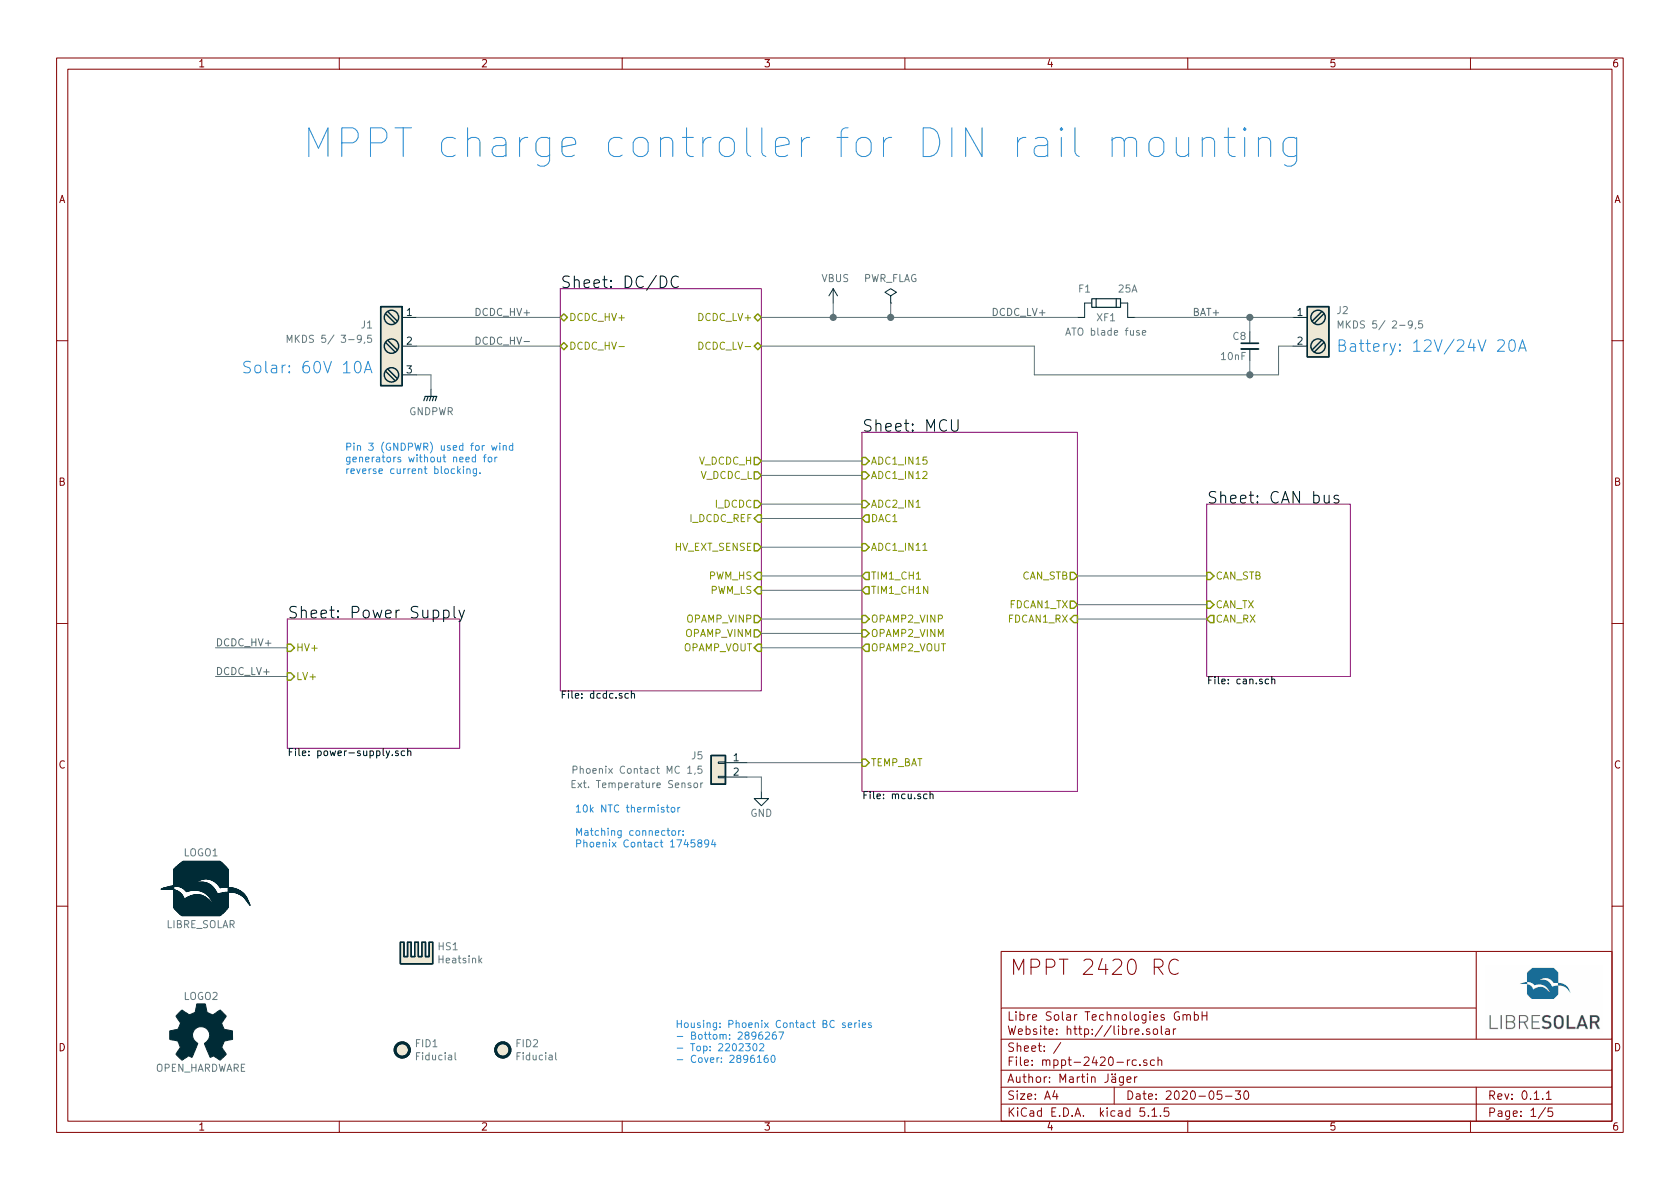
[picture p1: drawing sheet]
EESchema Schematic File Version 4
EELAYER 30 0
EELAYER END
$Descr A4 11693 8268
encoding utf-8
Sheet 1 5
Title "MPPT 2420 RC"
Date "2020-05-30"
Rev "0.1.1"
Comp "Libre Solar Technologies GmbH"
Comment1 "Author: Martin Jäger"
Comment2 "Website: http://libre.solar"
Comment3 ""
Comment4 ""
$EndDescr
$Sheet
S 3900 2000 1400 2800
U 58A68DC9
F0 "DC/DC" 80
F1 "dcdc.sch" 50
F2 "V_DCDC_H" O R 5300 3200 50 
F3 "V_DCDC_L" O R 5300 3300 50 
F4 "I_DCDC" O R 5300 3500 50 
F5 "PWM_HS" I R 5300 4000 50 
F6 "PWM_LS" I R 5300 4100 50 
F7 "DCDC_HV+" B L 3900 2200 50 
F8 "DCDC_HV-" B L 3900 2400 50 
F9 "DCDC_LV+" B R 5300 2200 50 
F10 "I_DCDC_REF" I R 5300 3600 50 
F11 "DCDC_LV-" B R 5300 2400 50 
F12 "OPAMP_VINP" O R 5300 4300 50 
F13 "OPAMP_VOUT" I R 5300 4500 50 
F14 "OPAMP_VINM" O R 5300 4400 50 
F15 "HV_EXT_SENSE" O R 5300 3800 50 
$EndSheet
$Sheet
S 2000 4300 1200 900 
U 58C18D5C
F0 "Power Supply" 80
F1 "power-supply.sch" 50
F2 "LV+" I L 2000 4700 50 
F3 "HV+" I L 2000 4500 50 
$EndSheet
Text Notes 2100 1100 0    200  ~ 0
MPPT charge controller for DIN rail mounting
$Comp
L Graphic:Logo_Open_Hardware_Small LOGO2
U 1 1
P 1400 7200
F 0 "LOGO2" H 1400 7475 50  0000 C CNN
F 1 "OPEN_HARDWARE" H 1400 6975 50  0000 C CNN
F 2 "Symbol:OSHW-Logo_5.7x6mm_SilkScreen" H 1400 7200 60  0001 C CNN
F 3 "" H 1400 7200 60  0001 C CNN
	1    1400 7200
	1    0    0    -1  
$EndComp
$Comp
L Project:LibreSolar_Logo LOGO1
U 1 1
P 1400 6200
F 0 "LOGO1" H 1400 6475 50  0000 C CNN
F 1 "LIBRE_SOLAR" H 1400 5975 50  0000 C CNN
F 2 "LibreSolar:LIBRESOLAR_LOGO" H 1420 6190 60  0001 C CNN
F 3 "" H 1420 6190 60  0001 C CNN
	1    1400 6200
	1    0    0    -1  
$EndComp
$Comp
L LibreSolar:Screw_Terminal_1x03_Large J?
U 1 1
P 2700 2400
AR Path="/5C45ED62/5CC2E802" Ref="J?"  Part="1" 
AR Path="/5C5B9319/5CC2E802" Ref="J?"  Part="1" 
AR Path="/5CC2E802" Ref="J1"  Part="1" 
F 0 "J1" H 2600 2550 50  0000 R CNN
F 1 "MKDS 5/ 3-9,5" H 2600 2450 50  0000 R CNN
F 2 "LibreSolar:Phoenix_Contact_MKDS_5-3-9,5" H 2700 2175 50  0001 C CNN
F 3 "" H 2675 2400 50  0001 C CNN
F 4 "Phoenix Contact" H 2700 2400 50  0001 C CNN "Manufacturer"
F 5 "1714984" H 2700 2400 50  0001 C CNN "PartNumber"
	1    2700 2400
	1    0    0    -1  
$EndComp
Text Label 3300 2400 0    50   ~ 0
DCDC_HV-
Text Label 3300 2200 0    50   ~ 0
DCDC_HV+
$Comp
L LibreSolar:Screw_Terminal_1x02_Large J?
U 1 1
P 9200 2300
AR Path="/5C45ED62/5CE7E6AC" Ref="J?"  Part="1" 
AR Path="/5C5B9319/5CE7E6AC" Ref="J?"  Part="1" 
AR Path="/5C5B93EE/5CE7E6AC" Ref="J?"  Part="1" 
AR Path="/5CE7E6AC" Ref="J2"  Part="1" 
F 0 "J2" H 9100 2450 50  0000 R CNN
F 1 "MKDS 5/ 2-9,5" H 9100 2350 50  0000 R CNN
F 2 "LibreSolar:Phoenix_Contact_MKDS_5-2-9,5" H 9200 2075 50  0001 C CNN
F 3 "" H 9175 2300 50  0001 C CNN
F 4 "Phoenix Contact" H 9200 2300 50  0001 C CNN "Manufacturer"
F 5 "1714971" H 9200 2300 50  0001 C CNN "PartNumber"
	1    9200 2300
	-1   0    0    -1  
$EndComp
$Comp
L Project:C C?
U 1 1
P 8700 2400
AR Path="/58A68DC9/5DADB2C3" Ref="C?"  Part="1" 
AR Path="/5C45ED62/5DADB2C3" Ref="C?"  Part="1" 
AR Path="/5C5B9319/5DADB2C3" Ref="C?"  Part="1" 
AR Path="/5C5B93EE/5DADB2C3" Ref="C?"  Part="1" 
AR Path="/5DADB2C3" Ref="C8"  Part="1" 
F 0 "C8" H 8720 2470 50  0000 L CNN
F 1 "10nF" H 8720 2330 50  0000 L CNN
F 2 "LibreSolar:C_0603_1608" H 8700 2400 50  0001 C CNN
F 3 "" H 8700 2400 50  0000 C CNN
F 4 "Murata" H 6600 650 50  0001 C CNN "Manufacturer"
F 5 "GCM188R72A103KA37D" H 6600 650 50  0001 C CNN "PartNumber"
F 6 "100V, X7R" H 6100 300 60  0001 C CNN "Remarks"
	1    8700 2400
	-1   0    0    -1  
$EndComp
Wire Wire Line
	8700 2500 8700 2600
Wire Wire Line
	8700 2300 8700 2200
Connection ~ 8700 2200
Wire Wire Line
	9000 2200 8700 2200
$Comp
L LibreSolar:Fuse_PlugIn F?
U 1 1
P 7700 2100
AR Path="/5C5B93EE/5DADB2CD" Ref="F?"  Part="1" 
AR Path="/5DADB2CD" Ref="F1"  Part="1" 
F 0 "F1" H 7550 2200 50  0000 C CNN
F 1 "25A" H 7850 2200 50  0000 C CNN
F 2 "LibreSolar:NULL" H 7700 2100 50  0001 C CNN
F 3 "" H 7700 2100 50  0001 C CNN
F 4 "Littelfuse" H 7700 2100 50  0001 C CNN "Manufacturer"
F 5 "0287025.PXCN" H 7700 2100 50  0001 C CNN "PartNumber"
F 6 "" H 7700 2100 50  0001 C CNN "Config"
	1    7700 2100
	1    0    0    -1  
$EndComp
Wire Wire Line
	5300 2200 5800 2200
Wire Wire Line
	9000 2400 8900 2400
Wire Wire Line
	8900 2400 8900 2600
Wire Wire Line
	8900 2600 8700 2600
Text Label 8300 2200 0    50   ~ 0
BAT+
Text Label 6900 2200 0    50   ~ 0
DCDC_LV+
Wire Wire Line
	2900 2400 3900 2400
$Comp
L Connector_Generic:Conn_01x02 J5
U 1 1
P 5000 5300
F 0 "J5" H 5100 5350 50  0000 L CNN
F 1 "Phoenix Contact MC 1,5" H 5100 5250 50  0000 L CNN
F 2 "LibreSolar:Phoenix_Contact_MC_1,5_2-G-3,81" H 5000 5300 50  0001 C CNN
F 3 "~" H 5000 5300 50  0001 C CNN
F 4 "Ext. Temperature Sensor" H 5100 5150 50  0000 L CNN "Remarks"
	1    5000 5300
	-1   0    0    -1  
$EndComp
Wire Wire Line
	2000 4500 1500 4500
$Comp
L power:GND #PWR?
U 1 1
P 5300 5500
AR Path="/5D78A622/5E0C6CD8" Ref="#PWR?"  Part="1" 
AR Path="/5E0C6CD8" Ref="#PWR0106"  Part="1" 
F 0 "#PWR0106" H 5300 5250 50  0001 C CNN
F 1 "GND" H 5300 5350 50  0000 C CNN
F 2 "" H 5300 5500 50  0000 C CNN
F 3 "" H 5300 5500 50  0000 C CNN
	1    5300 5500
	1    0    0    -1  
$EndComp
Wire Wire Line
	5200 5400 5300 5400
Wire Wire Line
	5300 5400 5300 5500
Text Notes 2600 2600 2    80   ~ 0
Solar: 60V 10A
Text Notes 9300 2450 0    80   ~ 0
Battery: 12V/24V 20A
$Comp
L Mechanical:Fiducial FID1
U 1 1
P 2800 7300
F 0 "FID1" H 2885 7346 50  0000 L CNN
F 1 "Fiducial" H 2885 7255 50  0000 L CNN
F 2 "LibreSolar:Fiducial_0.7mm" H 2800 7300 50  0001 C CNN
F 3 "~" H 2800 7300 50  0001 C CNN
	1    2800 7300
	1    0    0    -1  
$EndComp
$Comp
L Mechanical:Fiducial FID2
U 1 1
P 3500 7300
F 0 "FID2" H 3585 7346 50  0000 L CNN
F 1 "Fiducial" H 3585 7255 50  0000 L CNN
F 2 "LibreSolar:Fiducial_0.7mm" H 3500 7300 50  0001 C CNN
F 3 "~" H 3500 7300 50  0001 C CNN
	1    3500 7300
	1    0    0    -1  
$EndComp
Wire Wire Line
	2000 4700 1500 4700
$Sheet
S 6000 3000 1500 2500
U 58A68DCB
F0 "MCU" 80
F1 "mcu.sch" 50
F2 "TIM1_CH1" O L 6000 4000 50 
F3 "TIM1_CH1N" O L 6000 4100 50 
F4 "DAC1" O L 6000 3600 50 
F5 "ADC1_IN15" I L 6000 3200 50 
F6 "ADC1_IN12" I L 6000 3300 50 
F7 "TEMP_BAT" I L 6000 5300 50 
F8 "ADC1_IN11" I L 6000 3800 50 
F9 "FDCAN1_RX" I R 7500 4300 50 
F10 "FDCAN1_TX" O R 7500 4200 50 
F11 "ADC2_IN1" I L 6000 3500 50 
F12 "CAN_STB" O R 7500 4000 50 
F13 "OPAMP2_VINM" I L 6000 4400 50 
F14 "OPAMP2_VINP" I L 6000 4300 50 
F15 "OPAMP2_VOUT" O L 6000 4500 50 
$EndSheet
Wire Wire Line
	5800 2200 5800 2100
Connection ~ 5800 2200
Wire Wire Line
	5800 2200 6200 2200
$Comp
L power:VBUS #PWR0116
U 1 1
P 5800 2100
F 0 "#PWR0116" H 5800 1950 50  0001 C CNN
F 1 "VBUS" H 5815 2273 50  0000 C CNN
F 2 "" H 5800 2100 50  0001 C CNN
F 3 "" H 5800 2100 50  0001 C CNN
	1    5800 2100
	1    0    0    -1  
$EndComp
$Comp
L power:PWR_FLAG #FLG0102
U 1 1
P 6200 2100
F 0 "#FLG0102" H 6200 2175 50  0001 C CNN
F 1 "PWR_FLAG" H 6200 2273 50  0000 C CNN
F 2 "" H 6200 2100 50  0001 C CNN
F 3 "~" H 6200 2100 50  0001 C CNN
	1    6200 2100
	1    0    0    -1  
$EndComp
Wire Wire Line
	6200 2200 6200 2100
Connection ~ 6200 2200
$Comp
L Mechanical:Heatsink HS1
U 1 1
P 2900 6700
F 0 "HS1" H 3042 6821 50  0000 L CNN
F 1 "Heatsink" H 3042 6730 50  0000 L CNN
F 2 "LibreSolar:Fischer_Elektronik_SK573_37,5" H 2912 6700 50  0001 C CNN
F 3 "~" H 2912 6700 50  0001 C CNN
F 4 "Fischer Elektronik" H 2900 6700 50  0001 C CNN "Manufacturer"
F 5 "SK573-37,5" H 2900 6700 50  0001 C CNN "PartNumber"
F 6 "3x MOSFET clips THFU 2 and thermal interface material needed" H 2900 6700 50  0001 C CNN "Remarks"
	1    2900 6700
	1    0    0    -1  
$EndComp
Wire Wire Line
	2900 2200 3900 2200
Wire Wire Line
	6200 2200 7500 2200
Wire Wire Line
	2900 2600 3000 2600
Wire Wire Line
	3000 2600 3000 2700
Wire Wire Line
	5300 2400 7200 2400
Wire Wire Line
	7200 2400 7200 2600
Wire Wire Line
	7200 2600 8700 2600
Connection ~ 8700 2600
$Sheet
S 8400 3500 1000 1200
U 5E2F8B79
F0 "CAN bus" 80
F1 "can.sch" 50
F2 "CAN_TX" I L 8400 4200 50 
F3 "CAN_RX" O L 8400 4300 50 
F4 "CAN_STB" I L 8400 4000 50 
$EndSheet
Wire Wire Line
	8400 4200 7500 4200
Wire Wire Line
	7500 4300 8400 4300
Text Label 1500 4500 0    50   ~ 0
DCDC_HV+
Text Label 1500 4700 0    50   ~ 0
DCDC_LV+
$Comp
L power:GNDPWR #PWR0110
U 1 1
P 3000 2700
F 0 "#PWR0110" H 3000 2500 50  0001 C CNN
F 1 "GNDPWR" H 3004 2546 50  0000 C CNN
F 2 "" H 3000 2650 50  0001 C CNN
F 3 "" H 3000 2650 50  0001 C CNN
	1    3000 2700
	1    0    0    -1  
$EndComp
Wire Wire Line
	7500 4000 8400 4000
Wire Wire Line
	6000 5300 5200 5300
Wire Wire Line
	5300 3200 6000 3200
Wire Wire Line
	6000 3300 5300 3300
Wire Wire Line
	5300 3500 6000 3500
Wire Wire Line
	6000 3600 5300 3600
Wire Wire Line
	5300 3800 6000 3800
Wire Wire Line
	6000 4000 5300 4000
Wire Wire Line
	5300 4100 6000 4100
Wire Wire Line
	5300 4300 6000 4300
Wire Wire Line
	6000 4400 5300 4400
Wire Wire Line
	5300 4500 6000 4500
Text Notes 2400 3300 0    50   ~ 0
Pin 3 (GNDPWR) used for wind\ngenerators without need for \nreverse current blocking.
Text Notes 4700 7400 0    50   ~ 0
Housing: Phoenix Contact BC series\n- Bottom: 2896267\n- Top: 2202302\n- Cover: 2896160
Text Notes 4000 5900 0    50   ~ 0
10k NTC thermistor\n\nMatching connector: \nPhoenix Contact 1745894
$Comp
L LibreSolar:Fuse_Holder XF1
U 1 1
P 7700 2200
F 0 "XF1" H 7700 2200 50  0000 C CNN
F 1 "ATO blade fuse" H 7700 2100 50  0000 C CNN
F 2 "LibreSolar:Keystone-Fuse-3557-2" H 7700 2200 50  0001 C CNN
F 3 "" H 7700 2200 50  0001 C CNN
F 4 "Keystone" H 7700 2200 50  0001 C CNN "Manufacturer"
F 5 "3557-2" H 7700 2200 50  0001 C CNN "PartNumber"
	1    7700 2200
	1    0    0    -1  
$EndComp
Wire Wire Line
	7900 2200 8700 2200
$EndSCHEMATC
